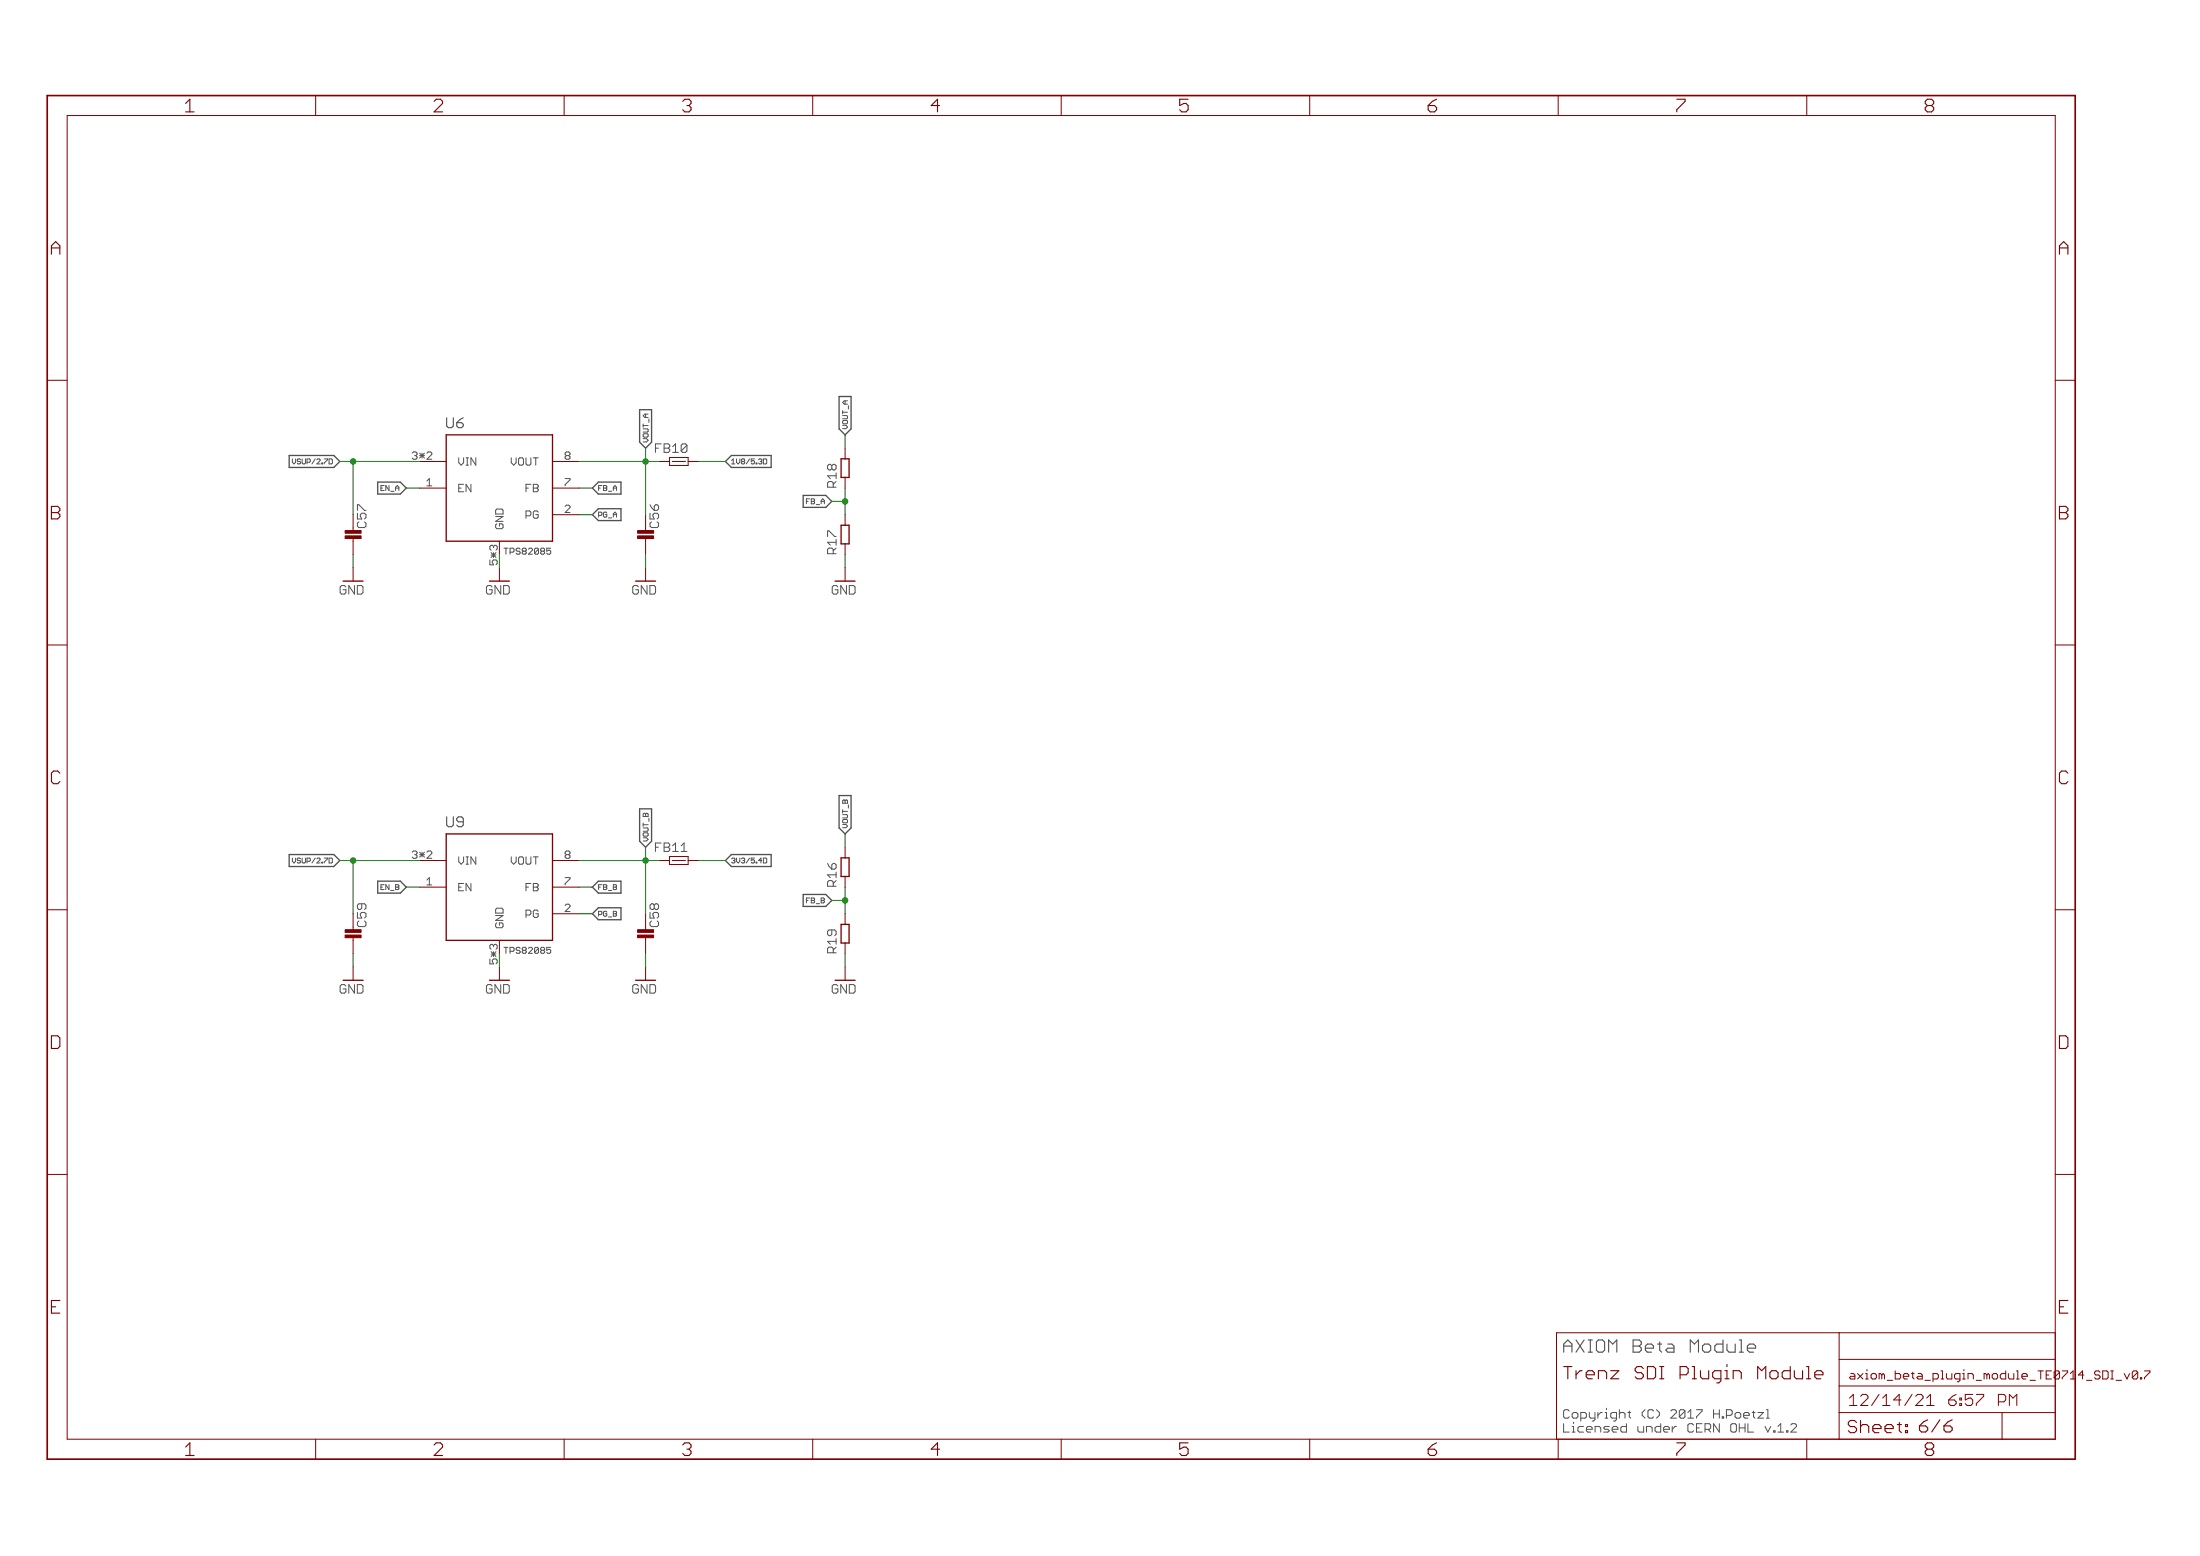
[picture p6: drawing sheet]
<svg xmlns="http://www.w3.org/2000/svg" width="420mm" height="297mm" viewBox="0 0 420 297" stroke-linecap="round" stroke-linejoin="round" font-family="sans-serif">
<path d="M154 95.7h.3M154.6 95.2h-.6v1M96.2 104.6h.8M154 171.9h.3M154.6 171.4h-.6v1M96.2 180.8h.8M342.3 271.8h.5l.3 .2v.3l-1.1 1.1h1.1" fill="none" stroke="#505050" stroke-width=".19"/>
<g fill="none" stroke="#505050" stroke-width=".25">
<path d="M122.2 78.2h2.2v6.2l-1.1 1.2-1.1-1.2zM160.3 75.7h2.2v6.2l-1.1 1.1-1.1-1.1zM55.2 87h8.6l1.1 1.1-1.1 1.1h-8.6zM72.1 92h4.4l1.1 1.2-1.1 1.1h-4.4zM114.3 92h4.3v2.3h-4.3l-1.2-1.1zM114.3 97.1h4.3v2.3h-4.3l-1.2-1.1zM138.5 88.1l1.2-1.1h7.6v2.2h-7.6zM153.4 94.6h4.3l1.2 1.1-1.2 1.2h-4.3zM122.2 154.4h2.2v6.2l-1.1 1.1-1.1-1.1zM160.3 151.9h2.2v6.2l-1.1 1.1-1.1-1.1zM55.2 163.1h8.6l1.1 1.2-1.1 1.1h-8.6zM72.1 168.2h4.4l1.1 1.2-1.1 1.1h-4.4z"/>
<path d="M114.3 168.2h4.3v2.3h-4.3l-1.2-1.1zM114.3 173.3h4.3v2.3h-4.3l-1.2-1.2zM138.5 164.3l1.2-1.2h7.6v2.3h-7.6zM153.4 170.8h4.3l1.2 1.1-1.2 1.1h-4.3z"/>
</g>
<g fill="none" stroke="#800000" stroke-width=".19">
<path d="M60.3 18.2v3.9M107.7 18.2v3.9M155.2 18.2v3.9M202.7 18.2v3.9M250.1 18.2v3.9M297.6 18.2v3.9M345.1 18.2v3.9M12.8 22.1h379.7v252.6h-379.7zM9 72.6h3.8M392.5 72.6h3.8M80.1 88.1h5.1M80.1 93.2h5.1"/>
<path d="M105.5 98.3h5.1M105.5 88.1h5.1M105.5 93.2h5.1M125.8 88.1h2.1M127.9 87.3v1.6h3.5v-1.6M128.4 88.1h2.5M131.4 88.1h2.1M161.4 85.6v2M161.4 91.1v2.1M161.4 98.3v2M67.4 102.8v3.1M67.4 108.4v2.5"/>
<path d="M95.4 108.4v2.5M123.3 102.8v3.1M123.3 108.4v2.5M161.4 103.8v2.1M161.4 108.4v2.5M9 123.1h3.8M392.5 123.1h3.8M9 173.7h3.8M67.4 179v3.1M80.1 164.3h5.1M80.1 169.4h5.1M105.5 174.4h5.1"/>
<path d="M105.5 164.3h5.1M105.5 169.4h5.1M123.3 179v3.1M125.8 164.3h2.1M127.9 163.5h3.5v1.5h-3.5zM128.4 164.3h2.5M131.4 164.3h2.1M161.4 161.7v2.1M161.4 167.3v2.1M161.4 174.4v2.1M392.5 173.7h3.8M67.4 184.6v2.5"/>
<path d="M95.4 184.6v2.5M123.3 184.6v2.5M161.4 180v2.1M161.4 184.6v2.5M9 224.2h3.8M392.5 224.2h3.8M351.2 254.4v20.3M351.2 259.5h41.3M392.5 254.4h-95.2v20.3M60.3 274.7v3.9M107.7 274.7v3.9M155.2 274.7v3.9"/>
<path d="M202.7 274.7v3.9M250.1 274.7v3.9M297.6 274.7v3.9M345.1 274.7v3.9M351.2 269.7h41.3M351.2 264.6h41.3M382.4 269.7v5M409.6 261.7h1v.3l-1 1"/>
</g>
<path d="M85.2 83h20.3v20.3h-20.3zM160.6 87.6h1.6v3.5h-1.6zM160.6 100.3h1.6v3.5h-1.6zM85.2 159.2h20.3v20.3h-20.3zM160.6 163.8h1.6v3.5h-1.6zM160.6 176.5h1.6v3.5h-1.6z" fill="none" stroke="#800000" stroke-width=".25"/>
<g fill="#800000" stroke="#800000" stroke-width=".19">
<path d="M121.8 102.3h3v.5h-3z"/>
<path d="M121.8 101.3h3v.5h-3z"/>
<path d="M65.9 102.3h3.1v.5h-3.1z"/>
<path d="M65.9 101.3h3.1v.5h-3.1z"/>
<path d="M121.8 178.5h3v.5h-3z"/>
<path d="M121.8 177.5h3v.5h-3z"/>
<path d="M65.9 178.5h3.1v.5h-3.1z"/>
<path d="M65.9 177.5h3.1v.5h-3.1z"/>
</g>
<path d="M9 18.2h387.3v260.4h-387.3z" fill="none" stroke="#800000" stroke-width=".32"/>
<g fill="none" stroke="#008000" stroke-width=".19">
<path d="M64.9 88.1h15.2M67.4 88.1v10.2M77.6 93.2h2.5M110.6 88.1h15.2M110.6 93.2h2.5M110.6 98.3h2.5M123.3 85.6v12.7M133.5 88.1h5M158.9 95.7h2.5M161.4 83v2.6M161.4 93.2v5.1M67.4 105.9v2.5"/>
<path d="M95.4 105.9v2.5M123.3 105.9v2.5M161.4 105.9v2.5M161.4 159.2v2.5M64.9 164.3h15.2M67.4 164.3v10.1M77.6 169.4h2.5M110.6 164.3h15.2M110.6 169.4h2.5M110.6 174.4h2.5M123.3 161.7v12.7M133.5 164.3h5"/>
<path d="M158.9 171.9h2.5M161.4 169.4v5M67.4 182.1v2.5M95.4 182.1v2.5M123.3 182.1v2.5M161.4 182.1v2.5"/>
</g>
<g fill="#008000" stroke="#008000" stroke-width=".19">
<circle cx="123.3" cy="88.1" r=".51"/>
<circle cx="123.3" cy="164.3" r=".51"/>
<circle cx="161.4" cy="171.9" r=".51"/>
<circle cx="161.4" cy="95.7" r=".51"/>
<circle cx="67.4" cy="164.3" r=".51"/>
<circle cx="67.4" cy="88.1" r=".51"/>
</g>
<g font-size="3.7" fill="#800000">
<text x="35.5" y="21.4">1</text>
<text x="82.9" y="21.4">2</text>
<text x="130.4" y="21.4">3</text>
<text x="177.9" y="21.4">4</text>
<text x="225.3" y="21.4">5</text>
<text x="272.8" y="21.4">6</text>
<text x="320.2" y="21.4">7</text>
<text x="367.7" y="21.4">8</text>
<text x="9.8" y="48.6">A</text>
<text x="393.3" y="48.6">A</text>
<text x="9.8" y="99.2">B</text>
<text x="393.3" y="99.2">B</text>
<text x="9.8" y="149.7">C</text>
<text x="393.3" y="149.7">C</text>
<text x="9.8" y="200.2">D</text>
<text x="393.3" y="200.2">D</text>
<text x="9.8" y="250.8">E</text>
<text x="393.3" y="250.8">E</text>
<text x="35.5" y="277.9">1</text>
<text x="82.9" y="277.9">2</text>
<text x="130.4" y="277.9">3</text>
<text x="177.9" y="277.9">4</text>
<text x="225.3" y="277.9">5</text>
<text x="272.8" y="277.9">6</text>
<text x="320.2" y="277.9">7</text>
<text x="367.7" y="277.9">8</text>
</g>
<text font-size="3.6" fill="#505050" x="298.6" y="258.2">AXIOM Beta Module</text>
<g font-size="3.6" fill="#800000">
<text x="298.6" y="263.3">Trenz SDI Plugin Module</text>
<text x="352.9" y="273.6">Sheet: 6/6</text>
</g>
<g font-size="3.2" fill="#800000">
<text x="353.2" y="268.4">12/14/21</text>
<text x="370.7" y="268.4">6:57 PM</text>
</g>
<g font-size="2.9" fill="#505050">
<text x="85.2" y="81.7">U6</text>
<text x="85.2" y="157.9">U9</text>
</g>
<g font-size="2.5" fill="#800000">
<text x="125.4" y="86.4">FB10</text>
<text x="70" y="100.8" transform="rotate(-90 70 100.8)">C57</text>
<text x="125.9" y="100.8" transform="rotate(-90 125.9 100.8)">C56</text>
<text x="64.9" y="113.5">GND</text>
<text x="92.8" y="113.5">GND</text>
<text x="120.8" y="113.5">GND</text>
<text x="158.9" y="113.5">GND</text>
<text x="70" y="177" transform="rotate(-90 70 177)">C59</text>
<text x="125.9" y="177" transform="rotate(-90 125.9 177)">C58</text>
<text x="64.9" y="189.7">GND</text>
<text x="92.8" y="189.7">GND</text>
<text x="120.8" y="189.7">GND</text>
<text x="158.9" y="189.7">GND</text>
</g>
<g font-size="2.5" fill="#505050">
<text x="159.8" y="92.9" transform="rotate(-90 159.8 92.9)">R18</text>
<text x="159.8" y="105.6" transform="rotate(-90 159.8 105.6)">R17</text>
<text x="125.4" y="162.6">FB11</text>
<text x="159.8" y="169.1" transform="rotate(-90 159.8 169.1)">R16</text>
<text x="159.8" y="181.8" transform="rotate(-90 159.8 181.8)">R19</text>
<text x="298.6" y="270.8">Copyright (C) 2017 H.Poetzl</text>
<text x="298.6" y="273.5">Licensed under CERN OHL v.1.2</text>
</g>
<g font-size="2.3" fill="#800000">
<text x="353.2" y="263.3">axiom_beta_plugin_module_TE0</text>
<text x="392.9" y="263.3">714_SDI_v0.7</text>
</g>
<g font-size="2.1" fill="#505050">
<text x="79" y="87.7">3*2</text>
<text x="87.6" y="88.8">VIN</text>
<text x="98" y="88.8">VOUT</text>
<text x="107.9" y="87.7">8</text>
<text x="81.6" y="92.8">1</text>
<text x="87.6" y="93.9">EN</text>
<text x="100.6" y="93.9">FB</text>
<text x="107.9" y="92.8">7</text>
<text x="96.2" y="101" transform="rotate(-90 96.2 101)">GND</text>
<text x="100.6" y="99">PG</text>
<text x="107.9" y="97.9">2</text>
<text x="79" y="163.9">3*2</text>
<text x="87.6" y="165">VIN</text>
<text x="98" y="165">VOUT</text>
<text x="107.9" y="163.9">8</text>
<text x="81.6" y="169">1</text>
<text x="87.6" y="170.1">EN</text>
<text x="100.6" y="170.1">FB</text>
<text x="107.9" y="169">7</text>
<text x="96.2" y="177.2" transform="rotate(-90 96.2 177.2)">GND</text>
<text x="100.6" y="175.2">PG</text>
<text x="107.9" y="174.1">2</text>
</g>
<g font-size="2.1" fill="#800000">
<text x="95" y="107.6" transform="rotate(-90 95 107.6)">5*3</text>
<text x="95" y="183.7" transform="rotate(-90 95 183.7)">5*3</text>
</g>
<g font-size="1.8" fill="#505050">
<text x="96.9" y="105.9">TPS82085</text>
<text x="96.9" y="182.1">TPS82085</text>
</g>
<g font-size="1.4" fill="#505050">
<text x="161.9" y="81.9" transform="rotate(-90 161.9 81.9)">VOUT_A</text>
<text x="56.1" y="88.6">VSUP/2.7D</text>
<text x="123.8" y="84.4" transform="rotate(-90 123.8 84.4)">VOUT_A</text>
<text x="139.7" y="88.6">1V8/5.3D</text>
<text x="73.1" y="93.7">EN_A</text>
<text x="114.3" y="93.7">FB_A</text>
<text x="114.3" y="98.8">PG_A</text>
<text x="154.4" y="96.2">FB_A</text>
<text x="123.8" y="160.6" transform="rotate(-90 123.8 160.6)">VOUT_B</text>
<text x="161.9" y="158.1" transform="rotate(-90 161.9 158.1)">VOUT_B</text>
<text x="56.1" y="164.8">VSUP/2.7D</text>
<text x="139.7" y="164.8">3V3/5.4D</text>
<text x="73.1" y="169.9">EN_B</text>
<text x="114.3" y="169.9">FB_B</text>
<text x="154.4" y="172.4">FB_B</text>
<text x="114.3" y="174.9">PG_B</text>
</g>
</svg>
